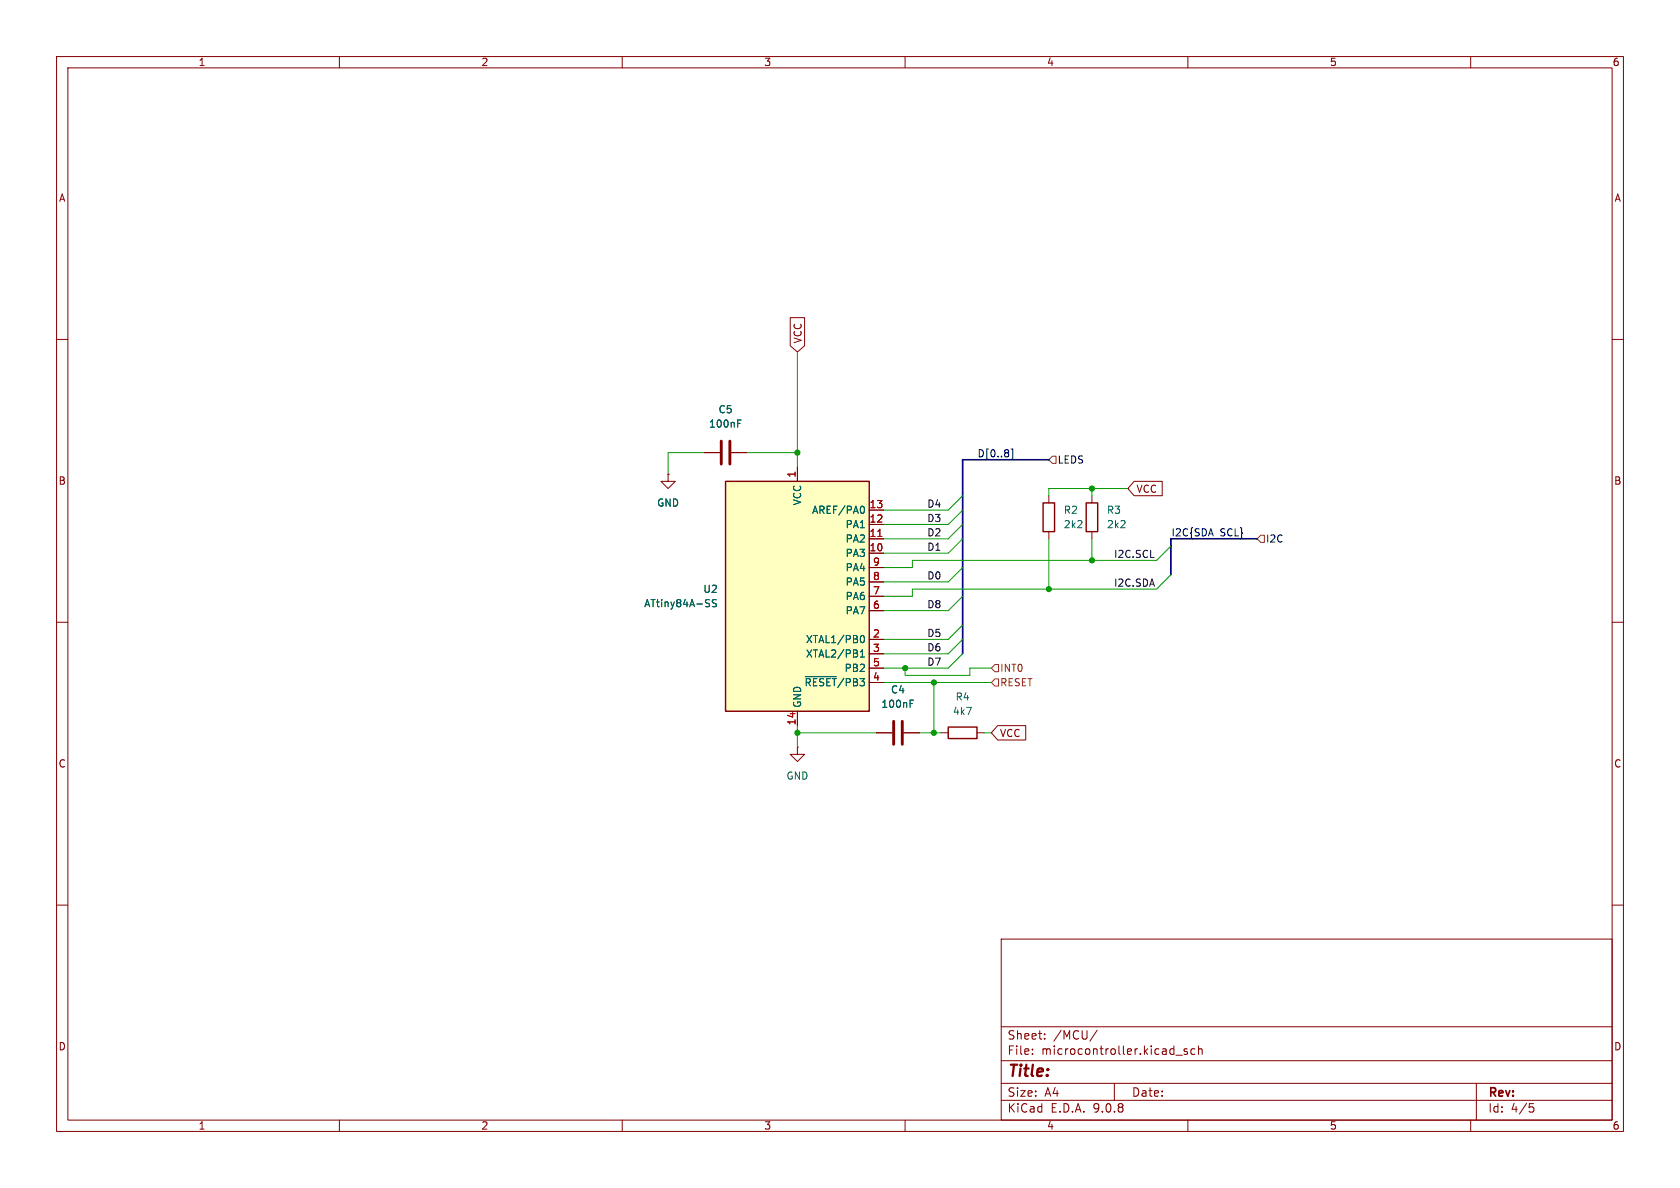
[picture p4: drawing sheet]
(kicad_sch
 (version 20231120)
 (generator "eeschema")
 (generator_version "8.0")
 (paper "A4")
 (lib_symbols
  (symbol "Device:C"
   (pin_numbers hide)
   (pin_names
    (offset 0.254)) (exclude_from_sim no) (in_bom yes) (on_board yes)
   (property "Reference" "C" (at 0.635 2.54 0) (effects (font (size 1.27 1.27)) (justify left)))
   (property "Value" "C" (at 0.635 -2.54 0) (effects (font (size 1.27 1.27)) (justify left)))
   (property "Footprint" "" (at 0.9652 -3.81 0) (effects (font (size 1.27 1.27)) (hide yes)))
   (property "Datasheet" "~" (at 0 0 0) (effects (font (size 1.27 1.27)) (hide yes)))
   (property "Description" "Unpolarized capacitor" (at 0 0 0) (effects (font (size 1.27 1.27)) (hide yes)))
   (symbol "C_0_1"
    (polyline (pts (xy -2.032 -0.762) (xy 2.032 -0.762)) (stroke (width 0.508) (type default)) (fill (type none)))
    (polyline (pts (xy -2.032 0.762) (xy 2.032 0.762)) (stroke (width 0.508) (type default)) (fill (type none))))
   (symbol "C_1_1"
    (pin passive line (at 0 3.81 270) (length 2.794) (name "~" (effects (font (size 1.27 1.27)))) (number "1" (effects (font (size 1.27 1.27)))))
    (pin passive line (at 0 -3.81 90) (length 2.794) (name "~" (effects (font (size 1.27 1.27)))) (number "2" (effects (font (size 1.27 1.27)))))))
  (symbol "Device:R"
   (pin_numbers hide)
   (pin_names
    (offset 0)) (exclude_from_sim no) (in_bom yes) (on_board yes)
   (property "Reference" "R" (at 2.032 0 90) (effects (font (size 1.27 1.27))))
   (property "Value" "R" (at 0 0 90) (effects (font (size 1.27 1.27))))
   (property "Footprint" "" (at -1.778 0 90) (effects (font (size 1.27 1.27)) (hide yes)))
   (property "Datasheet" "~" (at 0 0 0) (effects (font (size 1.27 1.27)) (hide yes)))
   (property "Description" "Resistor" (at 0 0 0) (effects (font (size 1.27 1.27)) (hide yes)))
   (symbol "R_0_1"
    (rectangle (start -1.016 -2.54) (end 1.016 2.54) (stroke (width 0.254) (type default)) (fill (type none))))
   (symbol "R_1_1"
    (pin passive line (at 0 3.81 270) (length 1.27) (name "~" (effects (font (size 1.27 1.27)))) (number "1" (effects (font (size 1.27 1.27)))))
    (pin passive line (at 0 -3.81 90) (length 1.27) (name "~" (effects (font (size 1.27 1.27)))) (number "2" (effects (font (size 1.27 1.27)))))))
  (symbol "MCU_Microchip_ATtiny:ATtiny84A-SS" (exclude_from_sim no) (in_bom yes) (on_board yes)
   (property "Reference" "U" (at -12.7 21.59 0) (effects (font (size 1.27 1.27)) (justify left bottom)))
   (property "Value" "ATtiny84A-SS" (at 2.54 -21.59 0) (effects (font (size 1.27 1.27)) (justify left top)))
   (property "Footprint" "Package_SO:SOIC-14_3.9x8.7mm_P1.27mm" (at 0 0 0) (effects (font (size 1.27 1.27)
    (italic yes)) (hide yes)))
   (property "Datasheet" "http://ww1.microchip.com/downloads/en/DeviceDoc/doc8183.pdf" (at 0 0 0) (effects (font (size 1.27 1.27)) (hide yes)))
   (property "Description" "20MHz, 8kB Flash, 512B SRAM, 512B EEPROM, debugWIRE, SOIC-14" (at 0 0 0) (effects (font (size 1.27 1.27)) (hide yes)))
   (symbol "ATtiny84A-SS_0_1"
    (rectangle (start -12.7 -20.32) (end 12.7 20.32) (stroke (width 0.254) (type default)) (fill (type background))))
   (symbol "ATtiny84A-SS_1_1"
    (pin power_in line (at 0 22.86 270) (length 2.54) (name "VCC" (effects (font (size 1.27 1.27)))) (number "1" (effects (font (size 1.27 1.27)))))
    (pin bidirectional line (at 15.24 7.62 180) (length 2.54) (name "PA3" (effects (font (size 1.27 1.27)))) (number "10" (effects (font (size 1.27 1.27)))))
    (pin bidirectional line (at 15.24 10.16 180) (length 2.54) (name "PA2" (effects (font (size 1.27 1.27)))) (number "11" (effects (font (size 1.27 1.27)))))
    (pin bidirectional line (at 15.24 12.7 180) (length 2.54) (name "PA1" (effects (font (size 1.27 1.27)))) (number "12" (effects (font (size 1.27 1.27)))))
    (pin bidirectional line (at 15.24 15.24 180) (length 2.54) (name "AREF/PA0" (effects (font (size 1.27 1.27)))) (number "13" (effects (font (size 1.27 1.27)))))
    (pin power_in line (at 0 -22.86 90) (length 2.54) (name "GND" (effects (font (size 1.27 1.27)))) (number "14" (effects (font (size 1.27 1.27)))))
    (pin bidirectional line (at 15.24 -7.62 180) (length 2.54) (name "XTAL1/PB0" (effects (font (size 1.27 1.27)))) (number "2" (effects (font (size 1.27 1.27)))))
    (pin bidirectional line (at 15.24 -10.16 180) (length 2.54) (name "XTAL2/PB1" (effects (font (size 1.27 1.27)))) (number "3" (effects (font (size 1.27 1.27)))))
    (pin bidirectional line (at 15.24 -15.24 180) (length 2.54) (name "~{RESET}/PB3" (effects (font (size 1.27 1.27)))) (number "4" (effects (font (size 1.27 1.27)))))
    (pin bidirectional line (at 15.24 -12.7 180) (length 2.54) (name "PB2" (effects (font (size 1.27 1.27)))) (number "5" (effects (font (size 1.27 1.27)))))
    (pin bidirectional line (at 15.24 -2.54 180) (length 2.54) (name "PA7" (effects (font (size 1.27 1.27)))) (number "6" (effects (font (size 1.27 1.27)))))
    (pin bidirectional line (at 15.24 0 180) (length 2.54) (name "PA6" (effects (font (size 1.27 1.27)))) (number "7" (effects (font (size 1.27 1.27)))))
    (pin bidirectional line (at 15.24 2.54 180) (length 2.54) (name "PA5" (effects (font (size 1.27 1.27)))) (number "8" (effects (font (size 1.27 1.27)))))
    (pin bidirectional line (at 15.24 5.08 180) (length 2.54) (name "PA4" (effects (font (size 1.27 1.27)))) (number "9" (effects (font (size 1.27 1.27)))))))
  (symbol "power:GND"
   (power)
   (pin_numbers hide)
   (pin_names
    (offset 0) hide) (exclude_from_sim no) (in_bom yes) (on_board yes)
   (property "Reference" "#PWR" (at 0 -6.35 0) (effects (font (size 1.27 1.27)) (hide yes)))
   (property "Value" "GND" (at 0 -3.81 0) (effects (font (size 1.27 1.27))))
   (property "Footprint" "" (at 0 0 0) (effects (font (size 1.27 1.27)) (hide yes)))
   (property "Datasheet" "" (at 0 0 0) (effects (font (size 1.27 1.27)) (hide yes)))
   (property "Description" "Power symbol creates a global label with name \"GND\" , ground" (at 0 0 0) (effects (font (size 1.27 1.27)) (hide yes)))
   (symbol "GND_0_1"
    (polyline (pts (xy 0 0) (xy 0 -1.27) (xy 1.27 -1.27) (xy 0 -2.54) (xy -1.27 -1.27) (xy 0 -1.27)) (stroke (width 0) (type default)) (fill (type none))))
   (symbol "GND_1_1"
    (pin power_in line (at 0 0 270) (length 0) (name "~" (effects (font (size 1.27 1.27)))) (number "1" (effects (font (size 1.27 1.27))))))))
 (junction
  (at 160.02 118.11)
  (diameter 0)
  (color 0 0 0 0))
 (junction
  (at 193.04 99.06)
  (diameter 0)
  (color 0 0 0 0))
 (junction
  (at 140.97 80.01)
  (diameter 0)
  (color 0 0 0 0))
 (junction
  (at 140.97 129.54)
  (diameter 0)
  (color 0 0 0 0))
 (junction
  (at 185.42 104.14)
  (diameter 0)
  (color 0 0 0 0))
 (junction
  (at 165.1 129.54)
  (diameter 0)
  (color 0 0 0 0))
 (junction
  (at 165.1 120.65)
  (diameter 0)
  (color 0 0 0 0))
 (junction
  (at 193.04 86.36)
  (diameter 0)
  (color 0 0 0 0))
 (bus_entry
  (at 207.01 96.52)
  (size -2.54 2.54)
  (stroke (width 0) (type default)))
 (bus_entry
  (at 170.18 90.17)
  (size -2.54 2.54)
  (stroke (width 0) (type default)))
 (bus_entry
  (at 170.18 95.25)
  (size -2.54 2.54)
  (stroke (width 0) (type default)))
 (bus_entry
  (at 170.18 113.03)
  (size -2.54 2.54)
  (stroke (width 0) (type default)))
 (bus_entry
  (at 170.18 115.57)
  (size -2.54 2.54)
  (stroke (width 0) (type default)))
 (bus_entry
  (at 170.18 110.49)
  (size -2.54 2.54)
  (stroke (width 0) (type default)))
 (bus_entry
  (at 170.18 87.63)
  (size -2.54 2.54)
  (stroke (width 0) (type default)))
 (bus_entry
  (at 207.01 101.6)
  (size -2.54 2.54)
  (stroke (width 0) (type default)))
 (bus_entry
  (at 170.18 100.33)
  (size -2.54 2.54)
  (stroke (width 0) (type default)))
 (bus_entry
  (at 170.18 92.71)
  (size -2.54 2.54)
  (stroke (width 0) (type default)))
 (bus_entry
  (at 170.18 105.41)
  (size -2.54 2.54)
  (stroke (width 0) (type default)))
 (wire
  (pts (xy 193.04 99.06) (xy 204.47 99.06))
  (stroke (width 0) (type default)))
 (wire
  (pts (xy 165.1 120.65) (xy 175.26 120.65))
  (stroke (width 0) (type default)))
 (bus
  (pts (xy 170.18 105.41) (xy 170.18 110.49))
  (stroke (width 0) (type default)))
 (wire
  (pts (xy 166.37 129.54) (xy 165.1 129.54))
  (stroke (width 0) (type default)))
 (bus
  (pts (xy 170.18 110.49) (xy 170.18 113.03))
  (stroke (width 0) (type default)))
 (wire
  (pts (xy 156.21 115.57) (xy 167.64 115.57))
  (stroke (width 0) (type default)))
 (wire
  (pts (xy 140.97 80.01) (xy 140.97 82.55))
  (stroke (width 0) (type default)))
 (wire
  (pts (xy 140.97 129.54) (xy 154.94 129.54))
  (stroke (width 0) (type default)))
 (wire
  (pts (xy 173.99 129.54) (xy 175.26 129.54))
  (stroke (width 0) (type default)))
 (bus
  (pts (xy 170.18 81.28) (xy 170.18 87.63))
  (stroke (width 0) (type default)))
 (bus
  (pts (xy 170.18 87.63) (xy 170.18 90.17))
  (stroke (width 0) (type default)))
 (wire
  (pts (xy 140.97 128.27) (xy 140.97 129.54))
  (stroke (width 0) (type default)))
 (wire
  (pts (xy 161.29 99.06) (xy 161.29 100.33))
  (stroke (width 0) (type default)))
 (wire
  (pts (xy 124.46 80.01) (xy 118.11 80.01))
  (stroke (width 0) (type default)))
 (wire
  (pts (xy 185.42 86.36) (xy 185.42 87.63))
  (stroke (width 0) (type default)))
 (bus
  (pts (xy 170.18 92.71) (xy 170.18 95.25))
  (stroke (width 0) (type default)))
 (wire
  (pts (xy 165.1 129.54) (xy 165.1 120.65))
  (stroke (width 0) (type default)))
 (wire
  (pts (xy 193.04 86.36) (xy 193.04 87.63))
  (stroke (width 0) (type default)))
 (bus
  (pts (xy 170.18 100.33) (xy 170.18 105.41))
  (stroke (width 0) (type default)))
 (wire
  (pts (xy 161.29 100.33) (xy 156.21 100.33))
  (stroke (width 0) (type default)))
 (wire
  (pts (xy 156.21 120.65) (xy 165.1 120.65))
  (stroke (width 0) (type default)))
 (wire
  (pts (xy 160.02 119.38) (xy 160.02 118.11))
  (stroke (width 0) (type default)))
 (bus
  (pts (xy 207.01 101.6) (xy 207.01 96.52))
  (stroke (width 0) (type default)))
 (wire
  (pts (xy 193.04 86.36) (xy 199.39 86.36))
  (stroke (width 0) (type default)))
 (wire
  (pts (xy 193.04 95.25) (xy 193.04 99.06))
  (stroke (width 0) (type default)))
 (bus
  (pts (xy 170.18 81.28) (xy 185.42 81.28))
  (stroke (width 0) (type default)))
 (wire
  (pts (xy 161.29 104.14) (xy 185.42 104.14))
  (stroke (width 0) (type default)))
 (wire
  (pts (xy 156.21 90.17) (xy 167.64 90.17))
  (stroke (width 0) (type default)))
 (wire
  (pts (xy 156.21 102.87) (xy 167.64 102.87))
  (stroke (width 0) (type default)))
 (bus
  (pts (xy 170.18 95.25) (xy 170.18 100.33))
  (stroke (width 0) (type default)))
 (wire
  (pts (xy 161.29 99.06) (xy 193.04 99.06))
  (stroke (width 0) (type default)))
 (wire
  (pts (xy 161.29 105.41) (xy 156.21 105.41))
  (stroke (width 0) (type default)))
 (wire
  (pts (xy 156.21 92.71) (xy 167.64 92.71))
  (stroke (width 0) (type default)))
 (wire
  (pts (xy 140.97 129.54) (xy 140.97 132.08))
  (stroke (width 0) (type default)))
 (bus
  (pts (xy 170.18 113.03) (xy 170.18 115.57))
  (stroke (width 0) (type default)))
 (bus
  (pts (xy 207.01 96.52) (xy 207.01 95.25))
  (stroke (width 0) (type default)))
 (wire
  (pts (xy 161.29 104.14) (xy 161.29 105.41))
  (stroke (width 0) (type default)))
 (wire
  (pts (xy 160.02 118.11) (xy 167.64 118.11))
  (stroke (width 0) (type default)))
 (wire
  (pts (xy 156.21 107.95) (xy 167.64 107.95))
  (stroke (width 0) (type default)))
 (wire
  (pts (xy 185.42 86.36) (xy 193.04 86.36))
  (stroke (width 0) (type default)))
 (wire
  (pts (xy 185.42 95.25) (xy 185.42 104.14))
  (stroke (width 0) (type default)))
 (wire
  (pts (xy 156.21 95.25) (xy 167.64 95.25))
  (stroke (width 0) (type default)))
 (wire
  (pts (xy 156.21 97.79) (xy 167.64 97.79))
  (stroke (width 0) (type default)))
 (wire
  (pts (xy 156.21 118.11) (xy 160.02 118.11))
  (stroke (width 0) (type default)))
 (wire
  (pts (xy 140.97 62.23) (xy 140.97 80.01))
  (stroke (width 0) (type default)))
 (wire
  (pts (xy 171.45 119.38) (xy 160.02 119.38))
  (stroke (width 0) (type default)))
 (bus
  (pts (xy 207.01 95.25) (xy 222.25 95.25))
  (stroke (width 0) (type default)))
 (wire
  (pts (xy 156.21 113.03) (xy 167.64 113.03))
  (stroke (width 0) (type default)))
 (wire
  (pts (xy 118.11 80.01) (xy 118.11 83.82))
  (stroke (width 0) (type default)))
 (wire
  (pts (xy 162.56 129.54) (xy 165.1 129.54))
  (stroke (width 0) (type default)))
 (bus
  (pts (xy 170.18 90.17) (xy 170.18 92.71))
  (stroke (width 0) (type default)))
 (wire
  (pts (xy 185.42 104.14) (xy 204.47 104.14))
  (stroke (width 0) (type default)))
 (wire
  (pts (xy 171.45 118.11) (xy 171.45 119.38))
  (stroke (width 0) (type default)))
 (wire
  (pts (xy 175.26 118.11) (xy 171.45 118.11))
  (stroke (width 0) (type default)))
 (wire
  (pts (xy 132.08 80.01) (xy 140.97 80.01))
  (stroke (width 0) (type default)))
 (label "D2"
  (at 163.83 95.25 0)
  (effects (font (size 1.27 1.27)) (justify left bottom)))
 (label "D6"
  (at 163.83 115.57 0)
  (effects (font (size 1.27 1.27)) (justify left bottom)))
 (label "I2C.SCL"
  (at 196.85 99.06 0)
  (effects (font (size 1.27 1.27)) (justify left bottom)))
 (label "D0"
  (at 163.83 102.87 0)
  (effects (font (size 1.27 1.27)) (justify left bottom)))
 (label "D1"
  (at 163.83 97.79 0)
  (effects (font (size 1.27 1.27)) (justify left bottom)))
 (label "D7"
  (at 163.83 118.11 0)
  (effects (font (size 1.27 1.27)) (justify left bottom)))
 (label "D5"
  (at 163.83 113.03 0)
  (effects (font (size 1.27 1.27)) (justify left bottom)))
 (label "D8"
  (at 163.83 107.95 0)
  (effects (font (size 1.27 1.27)) (justify left bottom)))
 (label "D[0..8]"
  (at 172.72 81.28 0)
  (effects (font (size 1.27 1.27)) (justify left bottom)))
 (label "I2C{SDA SCL}"
  (at 207.01 95.25 0)
  (effects (font (size 1.27 1.27)) (justify left bottom)))
 (label "D4"
  (at 163.83 90.17 0)
  (effects (font (size 1.27 1.27)) (justify left bottom)))
 (label "D3"
  (at 163.83 92.71 0)
  (effects (font (size 1.27 1.27)) (justify left bottom)))
 (label "I2C.SDA"
  (at 196.85 104.14 0)
  (effects (font (size 1.27 1.27)) (justify left bottom)))
 (global_label "VCC"
  (shape input)
  (at 175.26 129.54 0)
  (fields_autoplaced yes)
  (effects (font (size 1.27 1.27)) (justify left))
  (property "Intersheetrefs" "${INTERSHEET_REFS}" (at 181.8738 129.54 0) (effects (font (size 1.27 1.27)) (justify left) (hide yes))))
 (global_label "VCC"
  (shape input)
  (at 140.97 62.23 90)
  (fields_autoplaced yes)
  (effects (font (size 1.27 1.27)) (justify left))
  (property "Intersheetrefs" "${INTERSHEET_REFS}" (at 140.97 55.6162 90) (effects (font (size 1.27 1.27)) (justify left) (hide yes))))
 (global_label "VCC"
  (shape input)
  (at 199.39 86.36 0)
  (fields_autoplaced yes)
  (effects (font (size 1.27 1.27)) (justify left))
  (property "Intersheetrefs" "${INTERSHEET_REFS}" (at 206.0038 86.36 0) (effects (font (size 1.27 1.27)) (justify left) (hide yes))))
 (hierarchical_label "RESET"
  (shape input)
  (at 175.26 120.65 0)
  (effects (font (size 1.27 1.27)) (justify left)))
 (hierarchical_label "INT0"
  (shape input)
  (at 175.26 118.11 0)
  (effects (font (size 1.27 1.27)) (justify left)))
 (hierarchical_label "I2C"
  (shape input)
  (at 222.25 95.25 0)
  (effects (font (size 1.27 1.27)) (justify left)))
 (hierarchical_label "LEDS"
  (shape input)
  (at 185.42 81.28 0)
  (effects (font (size 1.27 1.27)) (justify left)))
 (symbol
  (lib_id "Device:C")
  (at 158.75 129.54 270)
  (unit 1)
  (exclude_from_sim no)
  (in_bom yes)
  (on_board yes)
  (dnp no)
  (fields_autoplaced yes)
  (property "Reference" "C4" (at 158.75 121.92 90) (effects (font (size 1.27 1.27))))
  (property "Value" "100nF" (at 158.75 124.46 90) (effects (font (size 1.27 1.27))))
  (property "Footprint" "Capacitor_SMD:C_0603_1608Metric" (at 154.94 130.5052 0) (effects (font (size 1.27 1.27)) (hide yes)))
  (property "Datasheet" "~" (at 158.75 129.54 0) (effects (font (size 1.27 1.27)) (hide yes)))
  (property "Description" "Unpolarized capacitor" (at 158.75 129.54 0) (effects (font (size 1.27 1.27)) (hide yes)))
  (pin "1")
  (pin "2"))
 (symbol
  (lib_id "Device:R")
  (at 193.04 91.44 0)
  (unit 1)
  (exclude_from_sim no)
  (in_bom yes)
  (on_board yes)
  (dnp no)
  (property "Reference" "R3" (at 195.58 90.1699 0) (effects (font (size 1.27 1.27)) (justify left)))
  (property "Value" "2k2" (at 195.58 92.7099 0) (effects (font (size 1.27 1.27)) (justify left)))
  (property "Footprint" "Resistor_SMD:R_0603_1608Metric" (at 191.262 91.44 90) (effects (font (size 1.27 1.27)) (hide yes)))
  (property "Datasheet" "~" (at 193.04 91.44 0) (effects (font (size 1.27 1.27)) (hide yes)))
  (property "Description" "Resistor" (at 193.04 91.44 0) (effects (font (size 1.27 1.27)) (hide yes)))
  (pin "2")
  (pin "1"))
 (symbol
  (lib_id "MCU_Microchip_ATtiny:ATtiny84A-SS")
  (at 140.97 105.41 0)
  (unit 1)
  (exclude_from_sim no)
  (in_bom yes)
  (on_board yes)
  (dnp no)
  (fields_autoplaced yes)
  (property "Reference" "U2" (at 127 104.1399 0) (effects (font (size 1.27 1.27)) (justify right)))
  (property "Value" "ATtiny84A-SS" (at 127 106.6799 0) (effects (font (size 1.27 1.27)) (justify right)))
  (property "Footprint" "Package_SO:SOIC-14_3.9x8.7mm_P1.27mm" (at 140.97 105.41 0) (effects (font (size 1.27 1.27)
    (italic yes)) (hide yes)))
  (property "Datasheet" "http://ww1.microchip.com/downloads/en/DeviceDoc/doc8183.pdf" (at 140.97 105.41 0) (effects (font (size 1.27 1.27)) (hide yes)))
  (property "Description" "20MHz, 8kB Flash, 512B SRAM, 512B EEPROM, debugWIRE, SOIC-14" (at 140.97 105.41 0) (effects (font (size 1.27 1.27)) (hide yes)))
  (pin "7")
  (pin "13")
  (pin "6")
  (pin "10")
  (pin "2")
  (pin "5")
  (pin "3")
  (pin "1")
  (pin "12")
  (pin "11")
  (pin "9")
  (pin "8")
  (pin "14")
  (pin "4"))
 (symbol
  (lib_id "Device:R")
  (at 185.42 91.44 0)
  (unit 1)
  (exclude_from_sim no)
  (in_bom yes)
  (on_board yes)
  (dnp no)
  (fields_autoplaced yes)
  (property "Reference" "R2" (at 187.96 90.1699 0) (effects (font (size 1.27 1.27)) (justify left)))
  (property "Value" "2k2" (at 187.96 92.7099 0) (effects (font (size 1.27 1.27)) (justify left)))
  (property "Footprint" "Resistor_SMD:R_0603_1608Metric" (at 183.642 91.44 90) (effects (font (size 1.27 1.27)) (hide yes)))
  (property "Datasheet" "~" (at 185.42 91.44 0) (effects (font (size 1.27 1.27)) (hide yes)))
  (property "Description" "Resistor" (at 185.42 91.44 0) (effects (font (size 1.27 1.27)) (hide yes)))
  (pin "2")
  (pin "1"))
 (symbol
  (lib_id "power:GND")
  (at 140.97 132.08 0)
  (mirror y)
  (unit 1)
  (exclude_from_sim no)
  (in_bom yes)
  (on_board yes)
  (dnp no)
  (property "Reference" "#PWR06" (at 140.97 138.43 0) (effects (font (size 1.27 1.27)) (hide yes)))
  (property "Value" "GND" (at 140.97 137.16 0) (effects (font (size 1.27 1.27))))
  (property "Footprint" "" (at 140.97 132.08 0) (effects (font (size 1.27 1.27)) (hide yes)))
  (property "Datasheet" "" (at 140.97 132.08 0) (effects (font (size 1.27 1.27)) (hide yes)))
  (property "Description" "Power symbol creates a global label with name \"GND\" , ground" (at 140.97 132.08 0) (effects (font (size 1.27 1.27)) (hide yes)))
  (pin "1"))
 (symbol
  (lib_id "Device:R")
  (at 170.18 129.54 90)
  (unit 1)
  (exclude_from_sim no)
  (in_bom yes)
  (on_board yes)
  (dnp no)
  (fields_autoplaced yes)
  (property "Reference" "R4" (at 170.18 123.19 90) (effects (font (size 1.27 1.27))))
  (property "Value" "4k7" (at 170.18 125.73 90) (effects (font (size 1.27 1.27))))
  (property "Footprint" "Resistor_SMD:R_0603_1608Metric" (at 170.18 131.318 90) (effects (font (size 1.27 1.27)) (hide yes)))
  (property "Datasheet" "~" (at 170.18 129.54 0) (effects (font (size 1.27 1.27)) (hide yes)))
  (property "Description" "Resistor" (at 170.18 129.54 0) (effects (font (size 1.27 1.27)) (hide yes)))
  (pin "2")
  (pin "1"))
 (symbol
  (lib_id "Device:C")
  (at 128.27 80.01 90)
  (unit 1)
  (exclude_from_sim no)
  (in_bom yes)
  (on_board yes)
  (dnp no)
  (fields_autoplaced yes)
  (property "Reference" "C5" (at 128.27 72.39 90) (effects (font (size 1.27 1.27))))
  (property "Value" "100nF" (at 128.27 74.93 90) (effects (font (size 1.27 1.27))))
  (property "Footprint" "Capacitor_SMD:C_0603_1608Metric" (at 132.08 79.0448 0) (effects (font (size 1.27 1.27)) (hide yes)))
  (property "Datasheet" "~" (at 128.27 80.01 0) (effects (font (size 1.27 1.27)) (hide yes)))
  (property "Description" "Unpolarized capacitor" (at 128.27 80.01 0) (effects (font (size 1.27 1.27)) (hide yes)))
  (pin "1")
  (pin "2"))
 (symbol
  (lib_id "power:GND")
  (at 118.11 83.82 0)
  (mirror y)
  (unit 1)
  (exclude_from_sim no)
  (in_bom yes)
  (on_board yes)
  (dnp no)
  (property "Reference" "#PWR04" (at 118.11 90.17 0) (effects (font (size 1.27 1.27)) (hide yes)))
  (property "Value" "GND" (at 118.11 88.9 0) (effects (font (size 1.27 1.27))))
  (property "Footprint" "" (at 118.11 83.82 0) (effects (font (size 1.27 1.27)) (hide yes)))
  (property "Datasheet" "" (at 118.11 83.82 0) (effects (font (size 1.27 1.27)) (hide yes)))
  (property "Description" "Power symbol creates a global label with name \"GND\" , ground" (at 118.11 83.82 0) (effects (font (size 1.27 1.27)) (hide yes)))
  (pin "1")))
